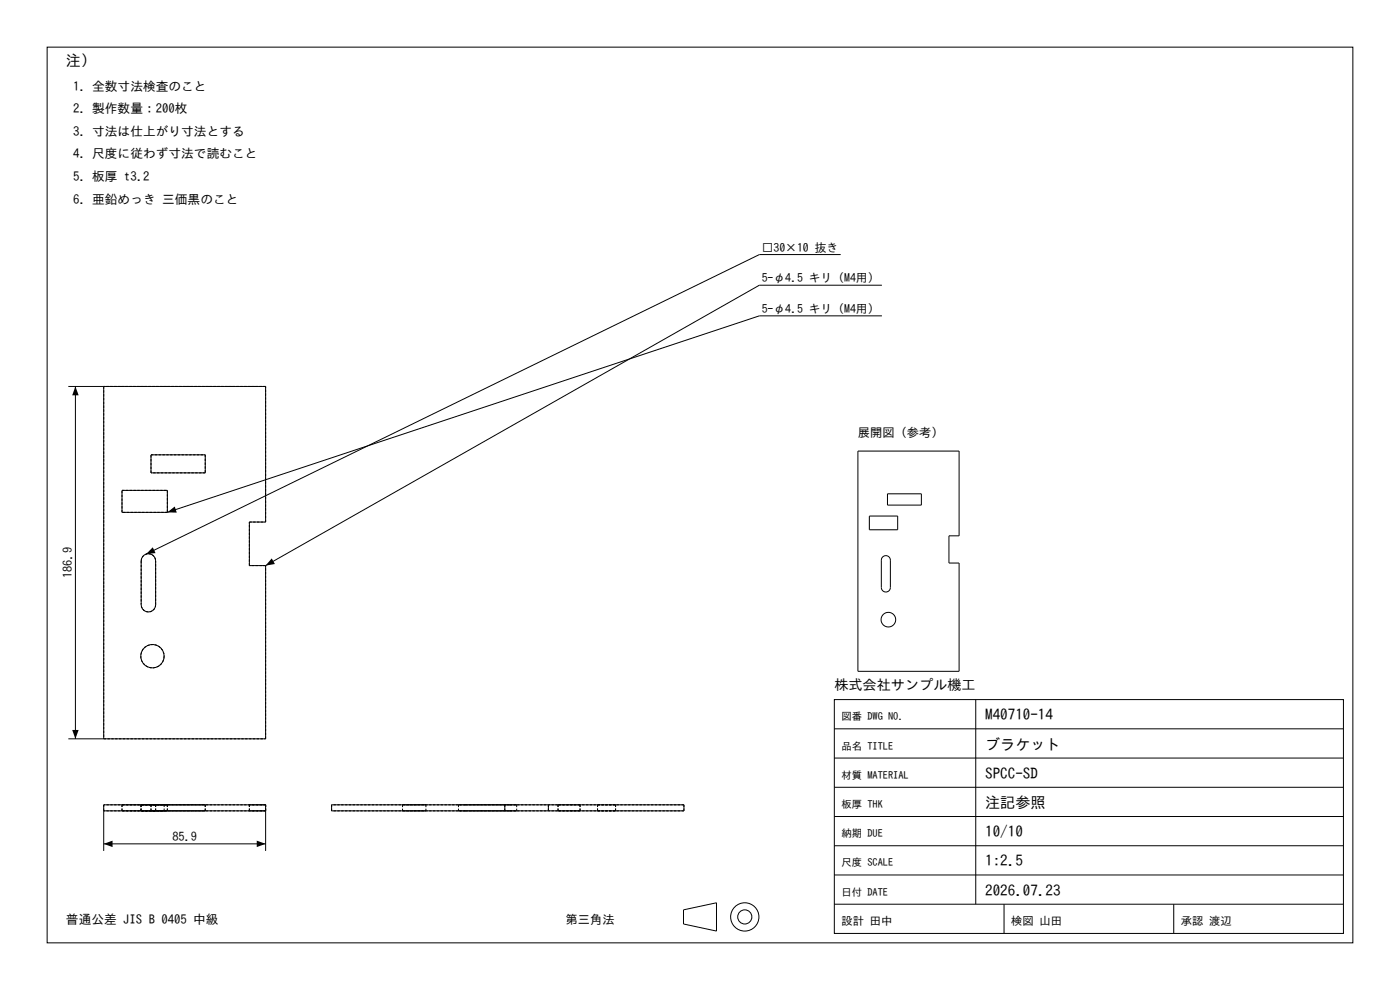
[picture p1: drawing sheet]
<svg xmlns="http://www.w3.org/2000/svg" width="297mm" height="210mm" viewBox="0 0 297 210" stroke-linecap="round" stroke-linejoin="round" font-family="sans-serif">
<g fill="none" stroke="#000" stroke-width=".21">
<path d="M10 10h277v190h-277zM178.3 54h-17.2l-130.1 63.5M187.1 60.5h-26l-104.8 59.5M187.1 67h-26l-125.6 41.7M14.5 82h41.8v28.7h-3.4v9.3h3.4M16 82v74.7M22 82v74.7M32 96.5h11.5v3.8h-11.5zM182 95.7h21.5v18h-2.2v5.7h2.2v23h-21.5zM25.9 104h9.6v4.7h-9.6zM30.6 117.8a1.53 1.53 0 0 1 2.4 1.2v9.3a1.53 1.53 0 0 1-1.5 1.5 1.53 1.53 0 0 1-1.6-1.5v-9.3l.1-.5zM56.3 120v36.7h-41.8"/>
<path d="M184.4 109.5h6v2.9h-6zM187.2 118.1a.96 .96 0 0 1 1.1-.2 .96 .96 0 0 1 .6 .9v5.8a.96 .96 0 0 1-1 1 .96 .96 0 0 1-.9-1v-5.8zM188.3 104.7h7.2v2.4h-7.2zM177 148.4h108v49.6h-108zM177 154.6h108M207 148.4v43.4M22 172h34.3M22 179h34.3M70.3 170.7h74.8v1.3h-74.8zM107.1 170.7v1.3M116.3 170.7v1.3M177 179.4h108"/>
<path d="M177 173.2h108M177 167h108M177 160.8h108M22 180.5v-9.8h34.3v9.8M145 193l7-1.5v6l-7-1.5zM177 191.8h108M177 185.6h108M213 191.8v6.2M249 191.8v6.2"/>
<circle cx="32.3" cy="139.2" r="2.48"/>
<circle cx="188.5" cy="131.4" r="1.55"/>
<circle cx="158" cy="194.5" r="3"/>
<circle cx="158" cy="194.5" r="1.5"/>
</g>
<g fill="none" stroke="#000" stroke-width=".21" stroke-dasharray=".5 .3" stroke-linecap="butt">
<path d="M22 82v74.7M32 96.5h11.5M43.5 96.5v3.8M56.3 82h-34.3M25.9 104h9.6M25.9 108.7v-4.7M29.9 119v9.3M29.9 119a1.53 1.53 0 0 1 1.6-1.5 1.53 1.53 0 0 1 1.5 1.5M32 100.3v-3.8M35.5 104v4.7M35.5 108.7h-9.6M43.5 100.3h-11.5"/>
<path d="M52.9 110.7h3.4M52.9 120v-9.3M56.3 110.7v-28.7M56.3 120h-3.4M33 128.3a1.53 1.53 0 0 1-1.5 1.5 1.53 1.53 0 0 1-1.6-1.5M33 128.3v-9.3M34.8 139.2a2.48 2.48 0 0 1-3.5 2.2 2.48 2.48 0 0 1-.5-4.1 2.48 2.48 0 0 1 3.9 1.3l.1 .6M22 156.7h34.3M56.3 156.7v-36.7M22 172v-1.3M25.9 172h9.6M25.9 170.7h9.6"/>
<path d="M25.9 172v-1.3M29.9 172h4.9M29.9 170.7h4.9M29.9 170.7v1.3M29.9 172h3.1M29.9 170.7h3.1M29.9 172v-1.3M32 172h11.5M32 170.7h11.5M32 172v-1.3M33 172h-3.1M33 170.7h-3.1"/>
<path d="M33 172v-1.3M34.8 172h-4.9M34.8 170.7h-4.9M34.8 172v-1.3M35.5 172h-9.6M35.5 170.7h-9.6M35.5 172v-1.3M43.5 172h-11.5M43.5 170.7h-11.5M43.5 172v-1.3M52.9 172h3.4M52.9 172v-1.3"/>
<path d="M52.9 170.7h3.4M56.3 170.7v1.3M56.3 172h-34.3M56.3 172h-3.4M56.3 170.7h-3.4M56.3 170.7h-34.3M56.3 172v-1.3M70.3 172v-1.3M85.4 172h5M85.4 170.7h5M85.4 170.7v1.3M87.9 172h-2.5"/>
<path d="M87.9 170.7h-2.5M90.4 172h-2.5M90.4 170.7h-2.5M90.4 170.7v1.3M97.3 172h1.5M97.3 170.7h1.5M97.3 170.7v1.3M98.8 172h-1.5M98.8 172h9.3M98.8 170.7h-1.5M98.8 170.7h9.3M107.1 172v-1.3"/>
<path d="M108.1 172h-9.3M108.1 172h1.5M108.1 170.7h-9.3M108.1 170.7h1.5M109.6 172h-1.5M109.6 170.7h-1.5M109.6 170.7v1.3M116.3 172v-1.3M118.4 172h4.6M118.4 170.7h4.6M118.4 172v-1.3M123 172h-4.6"/>
<path d="M123 170.7h-4.6M123 172v-1.3M126.8 172h3.8M126.8 170.7h3.8M126.8 172v-1.3M130.6 172h-3.8M130.6 170.7h-3.8M130.6 172v-1.3M145.1 172h-74.8M145.1 170.7h-74.8M145.1 172v-1.3"/>
</g>
<path d="M16 82l.7 1.9h-1.4zM32.4 116.1l.6 1.2-2 .2zM35.5 108.7l1.6-1.3 .4 1.3zM57.6 118.5l.7 1.1-2 .4zM15.3 154.8h1.4l-.7 1.9zM22 179l1.9-.7v1.4zM54.5 178.3l1.8 .7-1.8 .7z" fill="#000"/>
<g font-size="3.2">
<text x="14" y="14">注）</text>
<text x="209" y="152.8">M40710-14</text>
<text x="209" y="159">ブラケット</text>
<text x="209" y="165.2">SPCC-SD</text>
<text x="209" y="171.4">注記参照</text>
<text x="209" y="177.6">10/10</text>
<text x="209" y="183.8">1:2.5</text>
<text x="209" y="190">2026.07.23</text>
</g>
<text font-size="3" x="177" y="146.4">株式会社サンプル機工</text>
<g font-size="2.7">
<text x="15.5" y="19.2">1. 全数寸法検査のこと</text>
<text x="15.5" y="24">2. 製作数量：200枚</text>
<text x="15.5" y="28.8">3. 寸法は仕上がり寸法とする</text>
<text x="15.5" y="33.6">4. 尺度に従わず寸法で読むこと</text>
<text x="15.5" y="38.4">5. 板厚 t3.2</text>
<text x="15.5" y="43.2">6. 亜鉛めっき 三価黒のこと</text>
<text x="14" y="196">普通公差 JIS B 0405 中級</text>
</g>
<g font-size="2.6">
<text x="182" y="92.7">展開図（参考）</text>
<text x="15.3" y="122.6" transform="rotate(-90 15.3 122.6)">186.9</text>
<text x="36.6" y="178.3">85.9</text>
<text x="120" y="196">第三角法</text>
</g>
<g font-size="2.5">
<text x="161.6" y="53.4">□30×10 抜き</text>
<text x="161.6" y="59.9">5-φ4.5 キリ（M4用）</text>
<text x="161.6" y="66.4">5-φ4.5 キリ（M4用）</text>
</g>
<g font-size="2.4">
<text x="178.5" y="196.2">設計 田中</text>
<text x="214.5" y="196.2">検図 山田</text>
<text x="250.5" y="196.2">承認 渡辺</text>
</g>
<g font-size="2.2">
<text x="178.5" y="152.8">図番 DWG NO.</text>
<text x="178.5" y="159">品名 TITLE</text>
<text x="178.5" y="165.2">材質 MATERIAL</text>
<text x="178.5" y="171.4">板厚 THK</text>
<text x="178.5" y="177.6">納期 DUE</text>
<text x="178.5" y="183.8">尺度 SCALE</text>
<text x="178.5" y="190">日付 DATE</text>
</g>
</svg>
